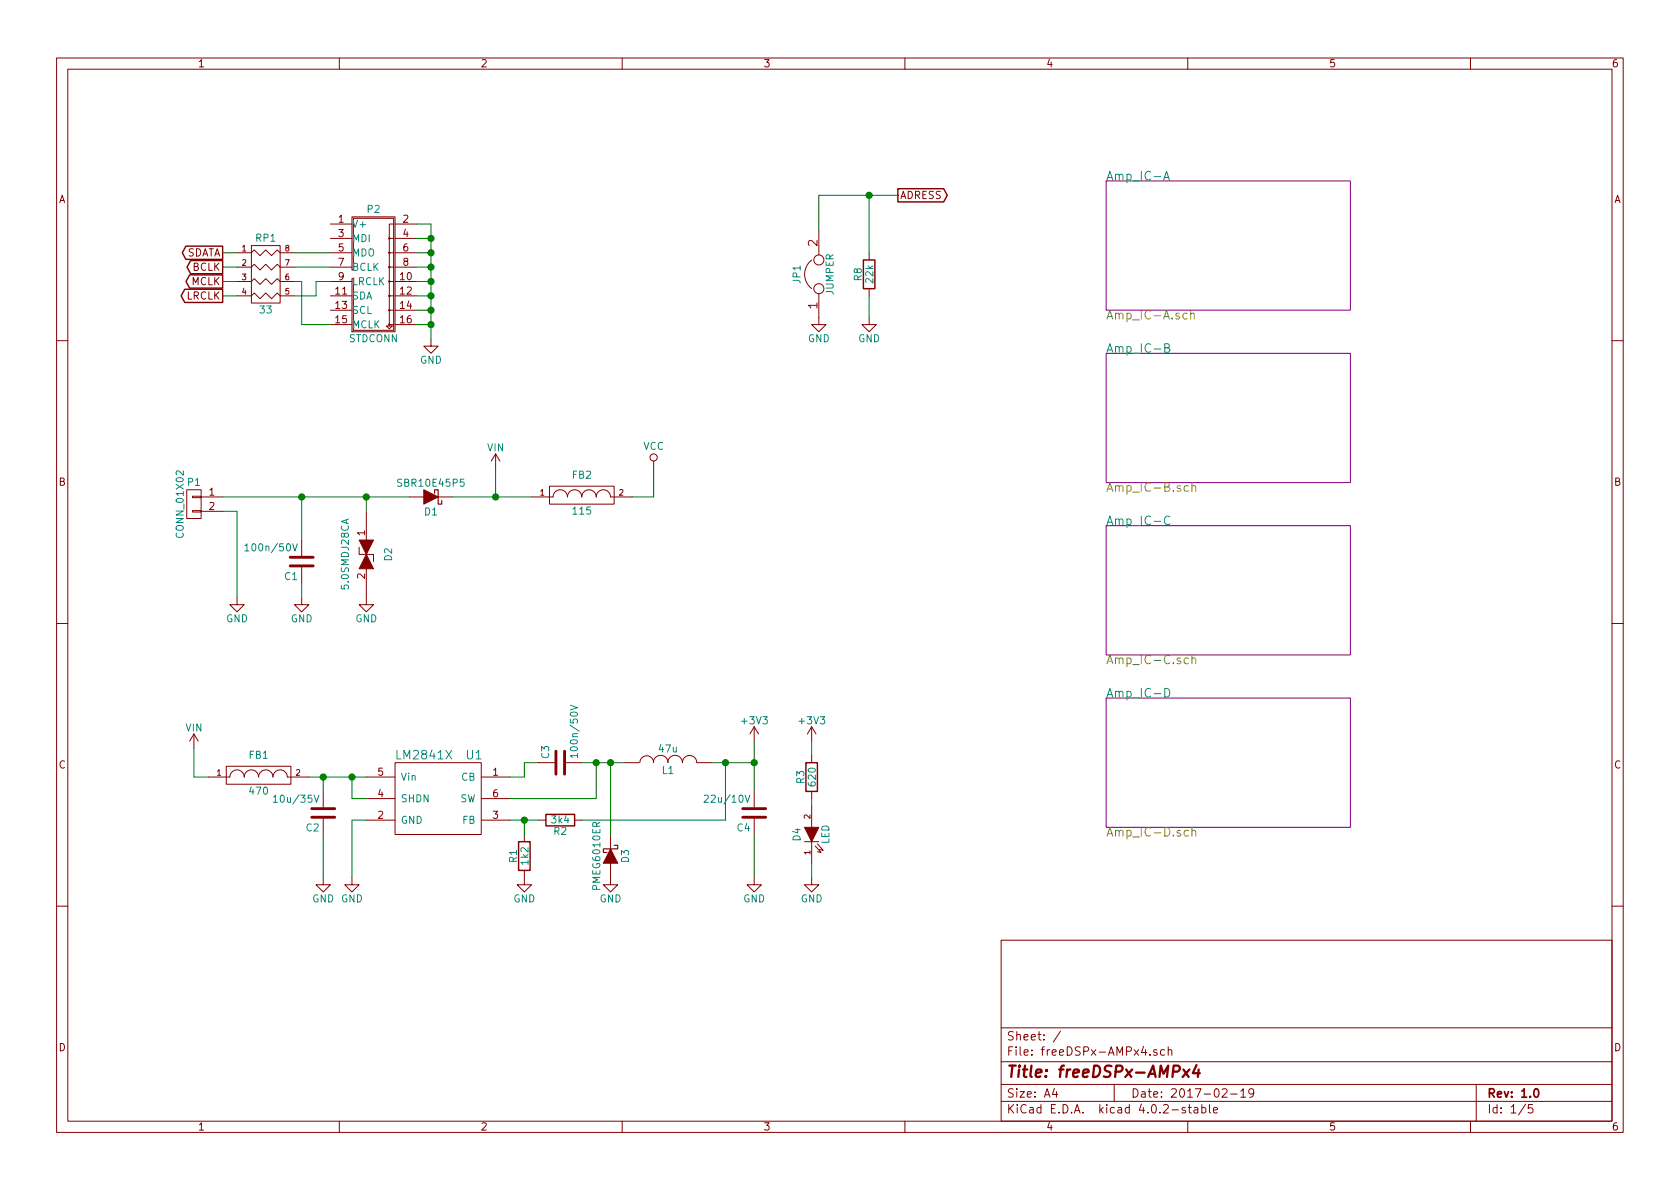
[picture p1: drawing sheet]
EESchema Schematic File Version 2
LIBS:fdsp_amplifier
LIBS:fdsp_connector
LIBS:fdsp_converter
LIBS:fdsp_device
LIBS:fdsp_digital
LIBS:fdsp_dsp
LIBS:fdsp_mechanical
LIBS:fdsp_pinhead
LIBS:fdsp_power
LIBS:fdsp_regulator
LIBS:fdsp_transistor
LIBS:power
LIBS:device
LIBS:transistors
LIBS:conn
LIBS:linear
LIBS:regul
LIBS:74xx
LIBS:cmos4000
LIBS:adc-dac
LIBS:memory
LIBS:xilinx
LIBS:microcontrollers
LIBS:dsp
LIBS:microchip
LIBS:analog_switches
LIBS:motorola
LIBS:texas
LIBS:intel
LIBS:audio
LIBS:interface
LIBS:digital-audio
LIBS:philips
LIBS:display
LIBS:cypress
LIBS:siliconi
LIBS:opto
LIBS:atmel
LIBS:contrib
LIBS:valves
LIBS:freeDSPx-AMPx4-cache
EELAYER 25 0
EELAYER END
$Descr A4 11693 8268
encoding utf-8
Sheet 1 5
Title "freeDSPx-AMPx4"
Date "2017-02-19"
Rev "1.0"
Comp ""
Comment1 ""
Comment2 ""
Comment3 ""
Comment4 ""
$EndDescr
$Comp
L LM284x U1
U 1 1
P 3050 5550
F 0 "U1" H 3300 5850 60  0000 C CNN
F 1 "LM2841X" H 2950 5850 60  0000 C CNN
F 2 "fdsp_housing:SOT23-6_1.7x3.0mm_Pitch0.95mm" H 3100 5550 60  0001 C CNN
F 3 "http://www.mouser.de/ProductDetail/Texas-Instruments/LM2841XMK-ADJL-NOPB/?qs=sGAEpiMZZMvu8NZDyZ4K0RhgAU4e%252b57x" H 3100 5550 60  0001 C CNN
F 4 "926-M2841XMKADJLNOPB" H 3050 5550 60  0001 C CNN "Mouser_Part_No"
	1    3050 5550
	1    0    0    -1  
$EndComp
$Comp
L GND #PWR01
U 1 1
P 2450 6100
F 0 "#PWR01" H 2450 5850 50  0001 C CNN
F 1 "GND" H 2450 5950 50  0000 C CNN
F 2 "" H 2450 6100 60  0000 C CNN
F 3 "" H 2450 6100 60  0000 C CNN
	1    2450 6100
	1    0    0    -1  
$EndComp
Wire Wire Line
	2550 5700 2450 5700
Wire Wire Line
	2450 5700 2450 6100
Wire Wire Line
	3550 5400 3650 5400
Wire Wire Line
	3650 5400 3650 5300
Wire Wire Line
	3650 5300 3750 5300
Wire Wire Line
	3550 5550 4150 5550
Wire Wire Line
	4150 5550 4150 5300
Wire Wire Line
	4050 5300 4350 5300
$Comp
L R R2
U 1 1
P 3900 5700
F 0 "R2" V 3980 5700 50  0000 C CNN
F 1 "3k4" V 3900 5700 50  0000 C CNN
F 2 "fdsp_resistor:R_0603" V 3830 5700 30  0001 C CNN
F 3 "http://www.mouser.com/ds/2/427/dcrcwe3-109170.pdf" H 3900 5700 30  0001 C CNN
F 4 "71-CRCW0603-3.4K-E3" V 3900 5700 60  0001 C CNN "Mouser_Part_No"
	1    3900 5700
	0    1    1    0   
$EndComp
$Comp
L R R1
U 1 1
P 3650 5950
F 0 "R1" V 3730 5950 50  0000 C CNN
F 1 "1k2" V 3650 5950 50  0000 C CNN
F 2 "fdsp_resistor:R_0603" V 3580 5950 30  0001 C CNN
F 3 "http://www.mouser.com/ds/2/427/dcrcwe3-109170.pdf" H 3650 5950 30  0001 C CNN
F 4 "71-CRCW0603-1.02K-E3" V 3650 5950 60  0001 C CNN "Mouser_Part_No"
	1    3650 5950
	-1   0    0    1   
$EndComp
Wire Wire Line
	3550 5700 3750 5700
Wire Wire Line
	3650 5700 3650 5800
Connection ~ 3650 5700
$Comp
L L L1
U 1 1
P 4650 5300
F 0 "L1" V 4600 5300 50  0000 C CNN
F 1 "47u" V 4750 5300 50  0000 C CNN
F 2 "fdsp_inductor:L_1207" H 4650 5300 60  0001 C CNN
F 3 "http://www.mouser.com/ds/2/212/F3115-532756.pdf" H 4650 5300 60  0001 C CNN
F 4 "80-L1207C470KPWST" V 4650 5300 60  0001 C CNN "Mouser_Part_No"
	1    4650 5300
	0    -1   -1   0   
$EndComp
Connection ~ 4150 5300
Wire Wire Line
	4050 5700 5050 5700
Wire Wire Line
	5050 5700 5050 5300
Wire Wire Line
	4950 5300 5250 5300
Wire Wire Line
	2550 5550 2450 5550
Wire Wire Line
	2450 5550 2450 5400
Wire Wire Line
	2150 5400 2550 5400
$Comp
L C C2
U 1 1
P 2250 5650
F 0 "C2" H 2275 5750 50  0000 L CNN
F 1 "10u/35V" H 2275 5550 50  0000 L CNN
F 2 "fdsp_capacitor:C_1206" H 2288 5500 30  0001 C CNN
F 3 "http://www.mouser.com/ds/2/281/c02e-2905.pdf" H 2250 5650 60  0001 C CNN
F 4 "81-GRM319R6YA106KA2D" H 2250 5650 60  0001 C CNN "Mouser_Part_No"
	1    2250 5650
	-1   0    0    1   
$EndComp
$Comp
L GND #PWR02
U 1 1
P 2250 6100
F 0 "#PWR02" H 2250 5850 50  0001 C CNN
F 1 "GND" H 2250 5950 50  0000 C CNN
F 2 "" H 2250 6100 60  0000 C CNN
F 3 "" H 2250 6100 60  0000 C CNN
	1    2250 6100
	1    0    0    -1  
$EndComp
Wire Wire Line
	2250 5400 2250 5500
Connection ~ 2450 5400
$Comp
L C C4
U 1 1
P 5250 5650
F 0 "C4" H 5275 5750 50  0000 L CNN
F 1 "22u/10V" H 5275 5550 50  0000 L CNN
F 2 "fdsp_capacitor:C_1206" H 5288 5500 30  0001 C CNN
F 3 "http://www.mouser.com/ds/2/281/c02e-2905.pdf" H 5250 5650 60  0001 C CNN
F 4 "81-GRM31CR70J226KE9L" H 5250 5650 60  0001 C CNN "Mouser_Part_No"
	1    5250 5650
	-1   0    0    1   
$EndComp
$Comp
L GND #PWR03
U 1 1
P 5250 6100
F 0 "#PWR03" H 5250 5850 50  0001 C CNN
F 1 "GND" H 5250 5950 50  0000 C CNN
F 2 "" H 5250 6100 60  0000 C CNN
F 3 "" H 5250 6100 60  0000 C CNN
	1    5250 6100
	1    0    0    -1  
$EndComp
Wire Wire Line
	5250 5150 5250 5500
Connection ~ 5050 5300
$Comp
L D_Schottky D3
U 1 1
P 4250 5950
F 0 "D3" H 4250 6050 50  0000 C CNN
F 1 "PMEG6010ER" H 4250 5850 50  0000 C CNN
F 2 "fdsp_diode:SOD-123W" H 4250 5950 60  0001 C CNN
F 3 "http://www.mouser.com/ds/2/302/PMEG6010ER-843472.pdf" H 4250 5950 60  0001 C CNN
F 4 "771-PMEG6010ER115" H 4250 5950 60  0001 C CNN "Mouser_Part_No"
	1    4250 5950
	0    1    1    0   
$EndComp
Wire Wire Line
	4250 5800 4250 5300
Connection ~ 4250 5300
$Comp
L GND #PWR04
U 1 1
P 4250 6100
F 0 "#PWR04" H 4250 5850 50  0001 C CNN
F 1 "GND" H 4250 5950 50  0000 C CNN
F 2 "" H 4250 6100 60  0000 C CNN
F 3 "" H 4250 6100 60  0000 C CNN
	1    4250 6100
	1    0    0    -1  
$EndComp
$Comp
L GND #PWR05
U 1 1
P 3650 6100
F 0 "#PWR05" H 3650 5850 50  0001 C CNN
F 1 "GND" H 3650 5950 50  0000 C CNN
F 2 "" H 3650 6100 60  0000 C CNN
F 3 "" H 3650 6100 60  0000 C CNN
	1    3650 6100
	1    0    0    -1  
$EndComp
$Comp
L FILTER FB2
U 1 1
P 4050 3450
F 0 "FB2" H 4050 3600 50  0000 C CNN
F 1 "115" H 4050 3350 50  0000 C CNN
F 2 "fdsp_capacitor:C_3312" H 4050 3450 50  0001 C CNN
F 3 "www.lairdtech.com/products/28f0181-1sr-10" H 4050 3450 50  0001 C CNN
F 4 "875-28F0181-1SR-10" H 4050 3450 60  0001 C CNN "Mouser_Part_No"
	1    4050 3450
	1    0    0    -1  
$EndComp
Connection ~ 2250 5400
$Comp
L GND #PWR06
U 1 1
P 1650 4150
F 0 "#PWR06" H 1650 3900 50  0001 C CNN
F 1 "GND" H 1650 4000 50  0000 C CNN
F 2 "" H 1650 4150 60  0000 C CNN
F 3 "" H 1650 4150 60  0000 C CNN
	1    1650 4150
	1    0    0    -1  
$EndComp
$Comp
L +3V3 #PWR07
U 1 1
P 5250 5150
F 0 "#PWR07" H 5250 5000 50  0001 C CNN
F 1 "+3V3" H 5250 5290 50  0000 C CNN
F 2 "" H 5250 5150 60  0000 C CNN
F 3 "" H 5250 5150 60  0000 C CNN
	1    5250 5150
	1    0    0    -1  
$EndComp
Connection ~ 5250 5300
$Sheet
S 7700 1250 1700 900 
U 583C4A10
F0 "Amp_IC-A" 60
F1 "Amp_IC-A.sch" 60
$EndSheet
$Sheet
S 7700 2450 1700 900 
U 583C4A50
F0 "Amp_IC-B" 60
F1 "Amp_IC-B.sch" 60
$EndSheet
$Sheet
S 7700 3650 1700 900 
U 583C4C7B
F0 "Amp_IC-C" 60
F1 "Amp_IC-C.sch" 60
$EndSheet
$Sheet
S 7700 4850 1700 900 
U 583C4CA8
F0 "Amp_IC-D" 60
F1 "Amp_IC-D.sch" 60
$EndSheet
$Comp
L STDCONN P2
U 1 1
P 2600 1900
F 0 "P2" H 2600 2350 50  0000 C CNN
F 1 "STDCONN" H 2600 1450 50  0000 C CNN
F 2 "fdsp_connector:IDC_Header_Straight_16pins" H 2600 700 60  0001 C CNN
F 3 "http://www.mouser.com/ds/2/445/6120xx21621-265830.pdf" H 2600 700 60  0001 C CNN
F 4 "710-61201621621" H 2600 1900 60  0001 C CNN "Mouser_Part_No"
	1    2600 1900
	1    0    0    -1  
$EndComp
Wire Wire Line
	2900 1550 3000 1550
Wire Wire Line
	3000 1550 3000 2350
Wire Wire Line
	3000 2250 2900 2250
Wire Wire Line
	2900 2150 3000 2150
Connection ~ 3000 2150
Wire Wire Line
	2900 2050 3000 2050
Connection ~ 3000 2050
Wire Wire Line
	2900 1950 3000 1950
Connection ~ 3000 1950
Wire Wire Line
	2900 1850 3000 1850
Connection ~ 3000 1850
Wire Wire Line
	2900 1750 3000 1750
Connection ~ 3000 1750
Wire Wire Line
	2900 1650 3000 1650
Connection ~ 3000 1650
$Comp
L GND #PWR08
U 1 1
P 3000 2350
F 0 "#PWR08" H 3000 2100 50  0001 C CNN
F 1 "GND" H 3000 2200 50  0000 C CNN
F 2 "" H 3000 2350 60  0000 C CNN
F 3 "" H 3000 2350 60  0000 C CNN
	1    3000 2350
	1    0    0    -1  
$EndComp
Connection ~ 3000 2250
Text GLabel 1550 1850 0    51   Output ~ 0
BCLK
Text GLabel 1550 1950 0    51   Output ~ 0
MCLK
Text GLabel 1550 2050 0    51   Output ~ 0
LRCLK
Text GLabel 1550 1750 0    51   Output ~ 0
SDATA
$Comp
L R_PACK4 RP1
U 1 1
P 1850 2100
F 0 "RP1" H 1850 2550 50  0000 C CNN
F 1 "33" H 1850 2050 50  0000 C CNN
F 2 "fdsp_resistor:R_Array_Convex_4x0603" H 1850 2100 50  0001 C CNN
F 3 "http://www.mouser.com/ds/2/54/ATCAY-777361.pdf" H 1850 2100 50  0001 C CNN
F 4 "652-CAY16-330J4LF" H 1850 2100 60  0001 C CNN "Mouser_Part_No"
	1    1850 2100
	1    0    0    -1  
$EndComp
Wire Wire Line
	2300 1850 2050 1850
Wire Wire Line
	2300 1750 2050 1750
Wire Wire Line
	1650 1750 1550 1750
Wire Wire Line
	1650 1850 1550 1850
$Comp
L +3V3 #PWR09
U 1 1
P 5650 5150
F 0 "#PWR09" H 5650 5000 50  0001 C CNN
F 1 "+3V3" H 5650 5290 50  0000 C CNN
F 2 "" H 5650 5150 60  0000 C CNN
F 3 "" H 5650 5150 60  0000 C CNN
	1    5650 5150
	1    0    0    -1  
$EndComp
$Comp
L GND #PWR010
U 1 1
P 5650 6100
F 0 "#PWR010" H 5650 5850 50  0001 C CNN
F 1 "GND" H 5650 5950 50  0000 C CNN
F 2 "" H 5650 6100 60  0000 C CNN
F 3 "" H 5650 6100 60  0000 C CNN
	1    5650 6100
	1    0    0    -1  
$EndComp
Wire Wire Line
	2250 6100 2250 5800
Wire Wire Line
	5250 6100 5250 5800
$Comp
L LED D4
U 1 1
P 5650 5800
F 0 "D4" H 5650 5900 50  0000 C CNN
F 1 "LED" H 5650 5700 50  0000 C CNN
F 2 "fdsp_capacitor:C_0603" H 5650 5800 60  0001 C CNN
F 3 "http://www.mouser.com/ds/2/445/150060GS75000-368921.pdf" H 5650 5800 60  0001 C CNN
F 4 "710-150060GS75000" H 5650 5800 60  0001 C CNN "Mouser_Part_No"
	1    5650 5800
	0    -1   -1   0   
$EndComp
Wire Wire Line
	5650 5250 5650 5150
Wire Wire Line
	5650 5600 5650 5550
Wire Wire Line
	5650 6100 5650 6000
Wire Wire Line
	1550 3550 1650 3550
Wire Wire Line
	1650 3550 1650 4150
$Comp
L D_Schottky D1
U 1 1
P 3000 3450
F 0 "D1" H 3000 3550 50  0000 C CNN
F 1 "SBR10E45P5" H 3000 3350 50  0000 C CNN
F 2 "fdsp_diode:PowerDI5" H 3000 3450 60  0001 C CNN
F 3 "http://www.mouser.com/ds/2/115/SBR10E45P5-756885.pdf" H 3000 3450 60  0001 C CNN
F 4 "621-SBR10E45P5-7" H 3000 3450 60  0001 C CNN "Mouser_Part_No"
	1    3000 3450
	-1   0    0    1   
$EndComp
$Comp
L GND #PWR011
U 1 1
P 2100 4150
F 0 "#PWR011" H 2100 3900 50  0001 C CNN
F 1 "GND" H 2100 4000 50  0000 C CNN
F 2 "" H 2100 4150 60  0000 C CNN
F 3 "" H 2100 4150 60  0000 C CNN
	1    2100 4150
	1    0    0    -1  
$EndComp
Wire Wire Line
	2100 4150 2100 4050
Wire Wire Line
	2100 3750 2100 3450
$Comp
L TVS D2
U 1 1
P 2550 3850
F 0 "D2" H 2550 4000 50  0000 C CNN
F 1 "5.0SMDJ28CA" H 2550 3700 50  0000 C CNN
F 2 "fdsp_diode:SMC" H 2550 3850 50  0001 C CNN
F 3 "http://www.mouser.com/ds/2/240/Littelfuse_TVS-Diodes_5.0SMDJ-278006.pdf" H 2550 3850 50  0001 C CNN
F 4 "576-5.0SMDJ28CA" H 2550 3850 60  0001 C CNN "Mouser_Part_No"
	1    2550 3850
	0    1    1    0   
$EndComp
$Comp
L GND #PWR012
U 1 1
P 2550 4150
F 0 "#PWR012" H 2550 3900 50  0001 C CNN
F 1 "GND" H 2550 4000 50  0000 C CNN
F 2 "" H 2550 4150 60  0000 C CNN
F 3 "" H 2550 4150 60  0000 C CNN
	1    2550 4150
	1    0    0    -1  
$EndComp
$Comp
L VIN #PWR013
U 1 1
P 3450 3250
F 0 "#PWR013" H 3450 3100 50  0001 C CNN
F 1 "VIN" H 3450 3390 50  0000 C CNN
F 2 "" H 3450 3250 60  0000 C CNN
F 3 "" H 3450 3250 60  0000 C CNN
	1    3450 3250
	1    0    0    -1  
$EndComp
Wire Wire Line
	3450 3250 3450 3450
$Comp
L FILTER FB1
U 1 1
P 1800 5400
F 0 "FB1" H 1800 5550 50  0000 C CNN
F 1 "470" H 1800 5300 50  0000 C CNN
F 2 "fdsp_capacitor:C_0603" H 1800 5400 50  0001 C CNN
F 3 "http://www.mouser.com/ds/2/281/c31e-794748.pdf" H 1800 5400 50  0001 C CNN
F 4 "81-BLM18PG471SN1D" H 1800 5400 60  0001 C CNN "Mouser_Part_No"
	1    1800 5400
	1    0    0    -1  
$EndComp
Wire Wire Line
	1450 5400 1350 5400
$Comp
L VIN #PWR014
U 1 1
P 1350 5200
F 0 "#PWR014" H 1350 5050 50  0001 C CNN
F 1 "VIN" H 1350 5340 50  0000 C CNN
F 2 "" H 1350 5200 60  0000 C CNN
F 3 "" H 1350 5200 60  0000 C CNN
	1    1350 5200
	1    0    0    -1  
$EndComp
$Comp
L VCC #PWR015
U 1 1
P 4550 3250
F 0 "#PWR015" H 4550 3100 50  0001 C CNN
F 1 "VCC" H 4550 3400 50  0000 C CNN
F 2 "" H 4550 3250 60  0000 C CNN
F 3 "" H 4550 3250 60  0000 C CNN
	1    4550 3250
	1    0    0    -1  
$EndComp
Wire Wire Line
	4400 3450 4550 3450
Wire Wire Line
	4550 3450 4550 3250
Wire Wire Line
	1350 5400 1350 5200
$Comp
L C C3
U 1 1
P 3900 5300
F 0 "C3" H 3925 5400 50  0000 L CNN
F 1 "100n/50V" H 3925 5200 50  0000 L CNN
F 2 "fdsp_capacitor:C_0603" H 3938 5150 30  0001 C CNN
F 3 "http://www.murata.com/products/catalog/pdf/c02e.pdf" H 3900 5300 60  0001 C CNN
F 4 "81-GRM39X104K50D" H 3900 5300 60  0001 C CNN "Mouser_Part_No"
	1    3900 5300
	0    -1   -1   0   
$EndComp
$Comp
L C C1
U 1 1
P 2100 3900
F 0 "C1" H 2125 4000 50  0000 L CNN
F 1 "100n/50V" H 2125 3800 50  0000 L CNN
F 2 "fdsp_capacitor:C_0603" H 2138 3750 30  0001 C CNN
F 3 "http://www.murata.com/products/catalog/pdf/c02e.pdf" H 2100 3900 60  0001 C CNN
F 4 "81-GRM39X104K50D" H 2100 3900 60  0001 C CNN "Mouser_Part_No"
	1    2100 3900
	-1   0    0    1   
$EndComp
$Comp
L CONN_01X02 P1
U 1 1
P 1350 3500
F 0 "P1" H 1350 3650 50  0000 C CNN
F 1 "CONN_01X02" V 1450 3500 50  0000 C CNN
F 2 "fdsp_connector:RIACON101-2" H 1350 3500 60  0001 C CNN
F 3 "http://www.mouser.com/ds/2/418/NG_CD_796911_B2-715370.pdf" H 1350 3500 60  0001 C CNN
F 4 "571-796911-2" H 1350 3500 60  0001 C CNN "Mouser_Part_No"
	1    1350 3500
	-1   0    0    -1  
$EndComp
$Comp
L R R3
U 1 1
P 5650 5400
F 0 "R3" V 5730 5400 50  0000 C CNN
F 1 "620" V 5650 5400 50  0000 C CNN
F 2 "fdsp_resistor:R_0603" V 5580 5400 30  0001 C CNN
F 3 "http://www.mouser.com/ds/2/427/dcrcwe3-109170.pdf" H 5650 5400 30  0001 C CNN
F 4 "71-CRCW0603-620-E3" V 5650 5400 60  0001 C CNN "Mouser_Part_No"
	1    5650 5400
	-1   0    0    1   
$EndComp
Connection ~ 3450 3450
Wire Wire Line
	3150 3450 3700 3450
Wire Wire Line
	1550 3450 2850 3450
Wire Wire Line
	2550 3450 2550 3550
Connection ~ 2550 3450
Connection ~ 2100 3450
Text GLabel 6250 1350 2    51   Output ~ 0
ADRESS
$Comp
L R R8
U 1 1
P 6050 1900
F 0 "R8" V 6130 1900 50  0000 C CNN
F 1 "22k" V 6050 1900 50  0000 C CNN
F 2 "fdsp_resistor:R_0603" V 5980 1900 30  0001 C CNN
F 3 "http://www.mouser.com/ds/2/427/dcrcwe3-109170.pdf" H 6050 1900 30  0001 C CNN
F 4 "71-CRCW0603-22K-E3" V 6050 1900 60  0001 C CNN "Mouser_Part_No"
	1    6050 1900
	-1   0    0    1   
$EndComp
$Comp
L JUMPER JP1
U 1 1
P 5700 1900
F 0 "JP1" H 5700 2050 50  0000 C CNN
F 1 "JUMPER" H 5700 1820 50  0000 C CNN
F 2 "fdsp_pinheader:Pin_Header_Straight_1x02" H 5700 1900 60  0001 C CNN
F 3 "http://www.mouser.com/ds/2/418/NG_CD_826629_AA_baseFilename-673692.pdf" H 5700 1900 60  0001 C CNN
F 4 "571-826646-2" H 5700 1900 60  0001 C CNN "Mouser_Part_No"
	1    5700 1900
	0    -1   -1   0   
$EndComp
$Comp
L GND #PWR016
U 1 1
P 6050 2200
F 0 "#PWR016" H 6050 1950 50  0001 C CNN
F 1 "GND" H 6050 2050 50  0000 C CNN
F 2 "" H 6050 2200 60  0000 C CNN
F 3 "" H 6050 2200 60  0000 C CNN
	1    6050 2200
	1    0    0    -1  
$EndComp
$Comp
L GND #PWR017
U 1 1
P 5700 2200
F 0 "#PWR017" H 5700 1950 50  0001 C CNN
F 1 "GND" H 5700 2050 50  0000 C CNN
F 2 "" H 5700 2200 60  0000 C CNN
F 3 "" H 5700 2200 60  0000 C CNN
	1    5700 2200
	1    0    0    -1  
$EndComp
Wire Wire Line
	6050 2200 6050 2050
Wire Wire Line
	6050 1750 6050 1350
Wire Wire Line
	5700 1350 6250 1350
Wire Wire Line
	5700 1350 5700 1600
Connection ~ 6050 1350
Wire Wire Line
	1650 1950 1550 1950
Wire Wire Line
	1650 2050 1550 2050
Wire Wire Line
	2050 2050 2200 2050
Wire Wire Line
	2050 1950 2100 1950
Wire Wire Line
	2100 1950 2100 2250
Wire Wire Line
	2200 2050 2200 1950
Wire Wire Line
	2200 1950 2300 1950
Wire Wire Line
	2100 2250 2300 2250
$EndSCHEMATC
